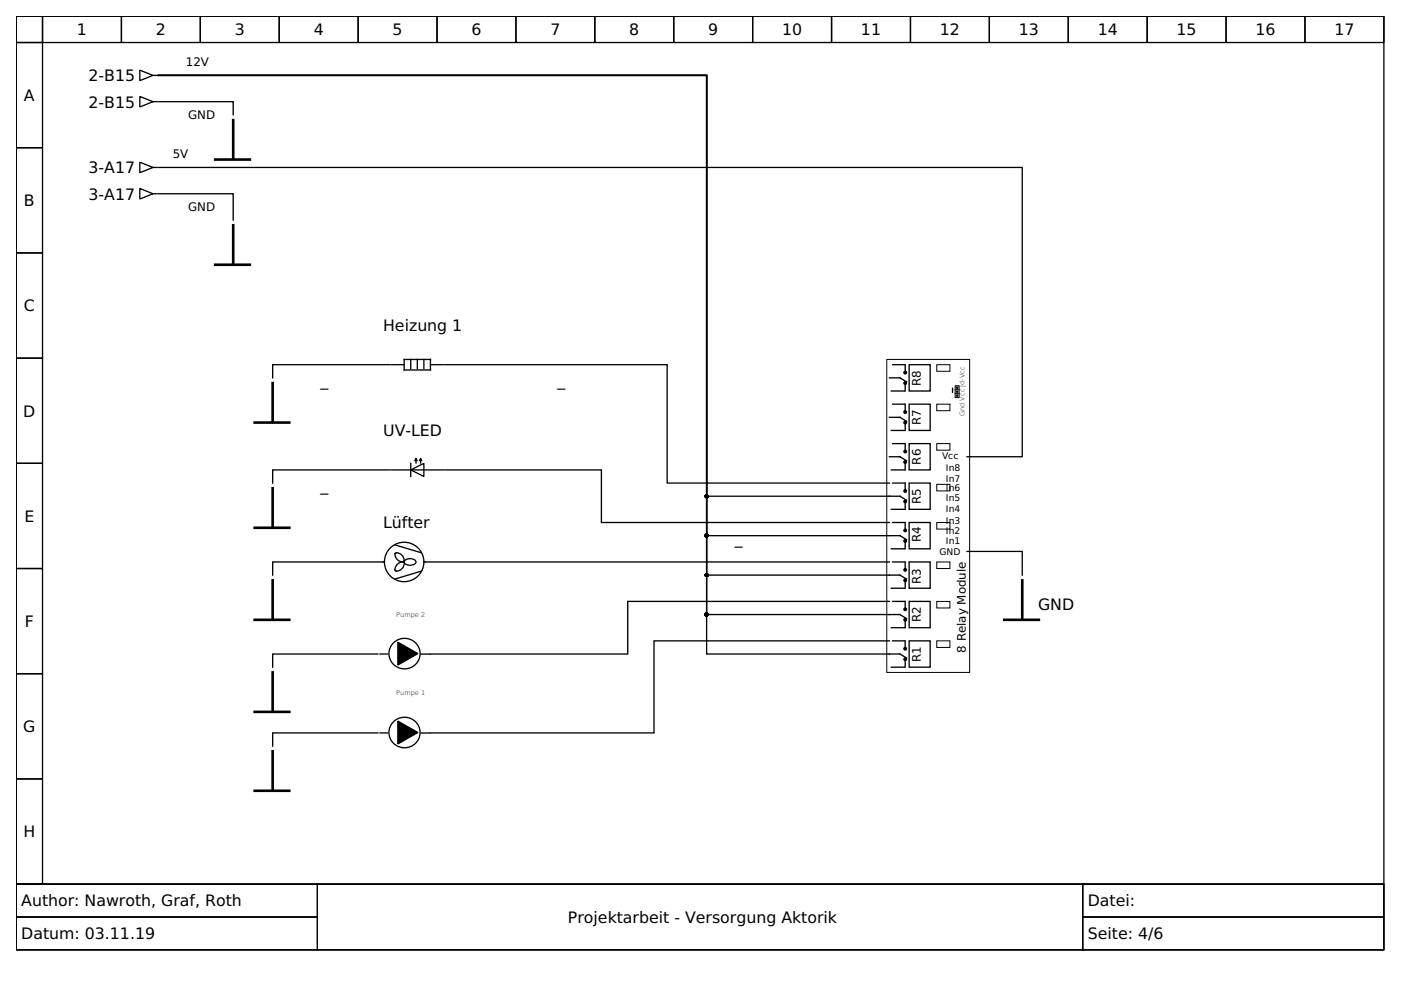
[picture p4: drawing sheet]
<svg xmlns="http://www.w3.org/2000/svg" width="297mm" height="210mm" viewBox="0 0 297 210" stroke-linecap="round" stroke-linejoin="round" font-family="sans-serif">
<g fill="none" stroke="#000" stroke-width=".28">
<path d="M3.4 3.4h290v184.1h-290zM3.4 3.4h5.6v5.6h-5.6zM3.4 9h5.6v22.3h-5.6zM9 3.4h16.7v5.6h-16.7zM25.7 3.4h16.8v5.6h-16.8zM29.6 14.9l2.8 1.1-2.8 1.1zM32.4 16h.9M33.6 16h116.2v122.7h41l1.4 .8M33.6 16h116.2v114.3h41l1.4 .8M33.6 16h116.2v105.9h41l1.4 .9M33.6 16h116.2v97.6h41l1.4 .8M33.6 16h116.2v89.2h41l1.4 .8"/>
<path d="M42.5 3.4h16.7v5.6h-16.7zM59.2 3.4h16.7v5.6h-16.7zM75.9 3.4h16.8v5.6h-16.8zM92.7 3.4h16.7v5.6h-16.7zM109.4 3.4h16.7v5.6h-16.7zM126.1 3.4h16.7v5.6h-16.7zM142.8 3.4h16.8v5.6h-16.8zM159.6 3.4h16.7v5.6h-16.7zM176.3 3.4h16.7v5.6h-16.7zM193 3.4h16.8v5.6h-16.8zM209.8 3.4h16.7v5.6h-16.7zM226.5 3.4h16.7v5.6h-16.7z"/>
<path d="M243.2 3.4h16.8v5.6h-16.8zM260 3.4h16.7v5.6h-16.7zM276.7 3.4h16.7v5.6h-16.7zM3.4 31.3h5.6v22.3h-5.6zM29.6 20.4l2.8 1.2-2.8 1.1zM29.6 34.4l2.8 1.1-2.8 1.1zM29.6 40l2.8 1.1-2.8 1.1zM32.4 21.6h.9M32.4 35.5h.9M33.6 35.5h183.1v61.3h-11.7M33.6 21.6h15.8v2.8M3.4 53.6h5.6v22.3h-5.6z"/>
<path d="M32.4 41.1h.9M33.6 41.1h15.8v5.6M3.4 75.9h5.6v22.3h-5.6zM82.6 77.3h-24.8v2.8M94.3 77.3h47.2v25.1h47.1M189.2 77.3h2.6M191.9 77.3v1.4M192.8 77.3h4.4v5.6h-4.4zM3.4 98.2h5.6v22.3h-5.6zM82.6 99.6h-24.8v2.8M94.3 99.6h33.2v11.2h61.1M188.6 88.5h2.2l1.4 .8"/>
<path d="M188.6 80.1h2.2l1.4 .9M188.6 96.8h2.2l1.4 .9M189 82.9h2.8M189 99.6h2.8M189 91.3h2.8M189.2 94.1h2.6M189.2 85.7h2.6M191.9 81.5v1.4M191.9 85.7v1.4M191.9 89.9v1.4M191.9 94.1v1.3M191.9 98.2v1.4"/>
<path d="M192.8 85.7h4.4v5.6h-4.4zM192.8 94.1h4.4v5.5h-4.4zM202 82.3v.9M81.2 119.1h-23.4v2.8M90.2 119.1h98.4M189 116.4h2.8M189 108h2.8M189.2 119.1h2.6M189.2 102.4h2.6M189.2 110.8h2.6M191.9 102.4v1.4M191.9 106.6v1.4"/>
<path d="M191.9 110.8v1.4M191.9 115v1.4M191.9 119.1v1.4M192.8 110.8h4.4v5.6h-4.4zM192.8 102.4h4.4v5.6h-4.4zM192.8 119.1h4.4v5.6h-4.4zM205 116.9h11.7v5M3.4 120.5h5.6v22.3h-5.6zM80.1 138.7h-22.3v2.8M80.6 138.7h1.6M89.3 138.7h1.8M188.6 127.5h-55.5v11.2h-41.8"/>
<path d="M188.6 135.9h-49.9v19.5h-47.4M189 124.7h2.8M189 133.1h2.8M189.2 127.5h2.6M189.2 135.9h2.6M191.9 123.3v1.4M191.9 127.5v1.4M191.9 131.7v1.4M191.9 135.9v1.4M192.8 127.5h4.4v5.6h-4.4zM192.8 135.9h4.4v5.6h-4.4zM3.4 142.8h5.6v22.4h-5.6z"/>
<path d="M80.1 155.4h-22.3v2.8M80.6 155.4h1.6M89.3 155.4h1.8M189 141.5h2.8M191.9 140.1v1.4M3.4 165.2h5.6v22.3h-5.6zM3.4 187.5h290v13.9h-290z"/>
<circle cx="202.9" cy="83.9" r=".14"/>
<circle cx="202.9" cy="83" r=".14"/>
<circle cx="202.9" cy="82.2" r=".14"/>
<circle cx="85.8" cy="138.6" r="3.3"/>
<circle cx="85.8" cy="155.3" r="3.3"/>
</g>
<g fill="none" stroke="#000" stroke-width=".21">
<path d="M188 76.2h17.6v66.4h-17.6zM198.6 77.3h2.8v1.4h-2.8zM198.6 94.1h2.8v1.3h-2.8zM198.6 85.7h2.8v1.4h-2.8zM202.5 81.8h.9v2.5h-.9zM202.5 83.5h.9M202.5 82.6h.9M198.6 119.1h2.8v1.4h-2.8zM198.6 102.7h2.8v1.4h-2.8zM198.6 110.8h2.8v1.4h-2.8zM198.6 127.5h2.8v1.4h-2.8zM198.6 135.9h2.8v1.4h-2.8z"/>
<path d="M3.4 187.5h63.9v6.9h-63.9zM3.4 194.4h63.9v7h-63.9zM67.3 187.5h162.3v13.9h-162.3zM229.6 187.5h63.8v6.9h-63.8zM229.6 194.4h63.8v7h-63.8z"/>
</g>
<g fill="#000" stroke="#000" stroke-width=".28">
<path d="M84.4 136.2l4.2 2.4-4.2 2.4zM84.4 152.9l4.2 2.4-4.2 2.4z"/>
<circle cx="191.9" cy="79" r=".28"/>
<circle cx="191.9" cy="89.6" r=".28"/>
<circle cx="191.9" cy="98" r=".28"/>
<circle cx="191.9" cy="95.7" r=".28"/>
<circle cx="191.9" cy="87.4" r=".28"/>
<circle cx="191.9" cy="81.2" r=".28"/>
<circle cx="149.8" cy="113.6" r=".28"/>
<circle cx="149.8" cy="105.2" r=".28"/>
<circle cx="191.9" cy="104.1" r=".28"/>
<circle cx="191.9" cy="112.5" r=".28"/>
<circle cx="191.9" cy="114.7" r=".28"/>
<circle cx="191.9" cy="106.3" r=".28"/>
<circle cx="149.8" cy="130.3" r=".28"/>
<circle cx="149.8" cy="121.9" r=".28"/>
<circle cx="191.9" cy="120.8" r=".28"/>
<circle cx="191.9" cy="129.2" r=".28"/>
<circle cx="191.9" cy="139.8" r=".28"/>
<circle cx="191.9" cy="137.6" r=".28"/>
<circle cx="191.9" cy="123.1" r=".28"/>
<circle cx="191.9" cy="131.4" r=".28"/>
</g>
<circle cx="85.7" cy="119.1" r="4.2" fill="#fff" stroke="#000" stroke-width=".28"/>
<g fill="none" stroke="#000" stroke-width=".28">
<path d="M82.9 77.3h2.8M85.7 76.2h5.6v2.2h-5.6zM87.1 76.2v2M88.5 76.2v2M89.9 76.2v2M91.3 77.3h2.8M82.9 99.6h11.2M87.1 99.6l2.8-1.4v2.8zM87.1 98.2v2.8M88.2 97.7v.5M89.2 97.7v.5M81.2 119.1h.3"/>
<path d="M83.7 115.5l5.6 1.7M83.8 117.3a1.42 1.42 0 0 1 1.8 1.8 1.59 1.59 0 0 1-1.8-1.8zM85.4 119.1a1.49 1.49 0 0 0-1.5 2 1.61 1.61 0 0 0 1.8-1.7M85.8 118.9a1.6 1.6 0 0 1 2.4 .2 1.48 1.48 0 0 1-2.5 0zM89.9 119.1h.3M89.3 121.1l-5.6 1.7"/>
</g>
<path d="M88.2 97.1l.3 .6h-.6zM89.2 97.1l.3 .6h-.6z" fill="#000" stroke="#000" stroke-width=".21"/>
<g fill="none" stroke="#000" stroke-width=".56">
<path d="M45.6 33.8h7.4M49.4 25.5v8.1M45.6 56.1h7.4M49.4 47.8v8.1M54 89.6h7.3M57.8 81.2v8.1M54 111.9h7.3M57.8 103.5v8.1M54 131.4h7.3M57.8 123.1v8M212.9 131.4h7.4M216.7 123.1v8"/>
<path d="M54 150.9h7.3M57.8 142.6v8.1M57.8 159.3v8.1M54 167.7h7.3"/>
</g>
<g font-size="3.3">
<text x="16.3" y="7.5">1</text>
<text x="33" y="7.5">2</text>
<text x="49.8" y="7.5">3</text>
<text x="66.5" y="7.5">4</text>
<text x="83.2" y="7.5">5</text>
<text x="100" y="7.5">6</text>
<text x="116.7" y="7.5">7</text>
<text x="133.4" y="7.5">8</text>
<text x="150.1" y="7.5">9</text>
<text x="165.8" y="7.5">10</text>
<text x="182.5" y="7.5">11</text>
<text x="199.3" y="7.5">12</text>
<text x="216" y="7.5">13</text>
<text x="232.7" y="7.5">14</text>
<text x="249.5" y="7.5">15</text>
<text x="266.2" y="7.5">16</text>
<text x="282.9" y="7.5">17</text>
<text x="18.8" y="17.2">2-B15</text>
<text x="5.1" y="21.4">A</text>
<text x="18.8" y="22.8">2-B15</text>
<text x="18.8" y="36.8">3-A17</text>
<text x="5.1" y="43.7">B</text>
<text x="18.8" y="42.3">3-A17</text>
<text x="5.1" y="66">C</text>
<text x="81.2" y="70.2">Heizung 1</text>
<text x="68" y="81.8">_</text>
<text x="118.2" y="81.8">_</text>
<text x="4.9" y="88.3">D</text>
<text x="81.2" y="92.5">UV-LED</text>
<text x="68" y="104.1">_</text>
<text x="5.2" y="110.6">E</text>
<text x="81.2" y="112">Lüfter</text>
<text x="155.8" y="115.2">_</text>
<text x="220.1" y="129.3">GND</text>
<text x="5.3" y="132.9">F</text>
<text x="4.9" y="155.3">G</text>
<text x="5" y="177.6">H</text>
<text x="4.5" y="192.2">Author: Nawroth, Graf, Roth</text>
<text x="120.4" y="195.7">Projektarbeit - Versorgung Aktorik</text>
<text x="230.6" y="192.2">Datei:</text>
<text x="4.5" y="199.2">Datum: 03.11.19</text>
<text x="230.6" y="199.2">Seite: 4/6</text>
</g>
<g font-size="2.5">
<text x="39.4" y="14">12V</text>
<text x="39.9" y="25.2">GND</text>
<text x="36.6" y="33.6">5V</text>
<text x="39.9" y="44.7">GND</text>
<text x="195.3" y="81.8" transform="rotate(-90 195.3 81.8)">R8</text>
<text x="195.3" y="90.2" transform="rotate(-90 195.3 90.2)">R7</text>
<text x="195.3" y="98.5" transform="rotate(-90 195.3 98.5)">R6</text>
<text x="195.3" y="106.9" transform="rotate(-90 195.3 106.9)">R5</text>
<text x="195.3" y="115" transform="rotate(-90 195.3 115)">R4</text>
<text x="195.3" y="123.9" transform="rotate(-90 195.3 123.9)">R3</text>
<text x="195.3" y="132" transform="rotate(-90 195.3 132)">R2</text>
<text x="195.3" y="140.3" transform="rotate(-90 195.3 140.3)">R1</text>
<text x="204.7" y="138.4" transform="rotate(-90 204.7 138.4)">8 Relay Module</text>
</g>
<g font-size="2">
<text x="199.7" y="97.4">Vcc</text>
<text x="200.6" y="99.9">In8</text>
<text x="200.6" y="102.1">In7</text>
<text x="200.6" y="106.3">In5</text>
<text x="200.6" y="104.1">In6</text>
<text x="200.6" y="113.3">In2</text>
<text x="200.6" y="111.1">In3</text>
<text x="200.6" y="108.6">In4</text>
<text x="199.2" y="117.8">GND</text>
<text x="200.6" y="115.2">In1</text>
</g>
<g font-size="1.4">
<text x="204.5" y="88.2" transform="rotate(-90 204.5 88.2)">Gnd Vcc Jd-Vcc</text>
<text x="84" y="130.7">Pumpe 2</text>
<text x="84" y="147.4">Pumpe 1</text>
</g>
</svg>
